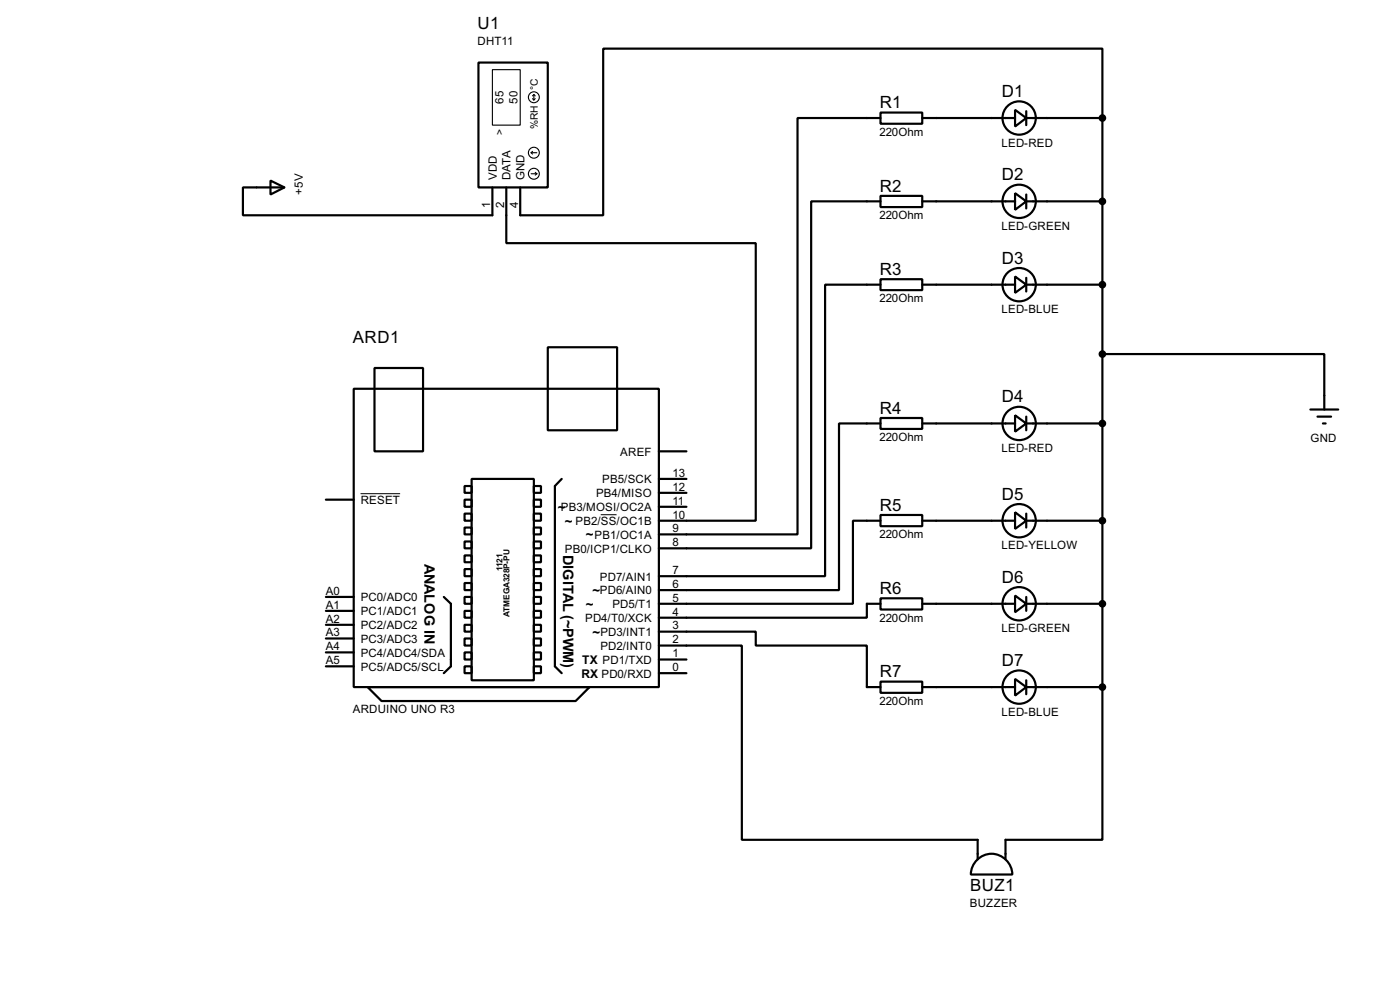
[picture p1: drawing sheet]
<svg xmlns="http://www.w3.org/2000/svg" width="256mm" height="180mm" viewBox="0 0 256 180" stroke-linecap="round" stroke-linejoin="round" font-family="sans-serif">
<g fill="none" stroke="#000" stroke-width=".4">
<path d="M87.7 11.5h12.7v22.8h-12.7zM49.6 33.1l2.5 1.2-2.5 1.3zM52.1 34.3h-7.6v5.1h45.7v-5.1M92.8 34.3v10.2h45.7v50.8h-17.8M161.3 20.6h7.7v2.1h-7.7zM161.3 35.9h7.7v2h-7.7zM161.3 21.6h-15.2v76.2h-25.4M161.3 36.9h-12.7v63.5h-27.9M169 21.6h17M169 36.9h17M186 20.1l2 1.5-2 1.6zM186 35.4l2 1.5-2 1.5z"/>
<path d="M188 21.6h14M188 36.9h14M188 20.4v2.5M188 35.6v2.6M202 21.6v-12.7h-91.5v30.5h-15.2v-5.1M202 21.6v104.2M161.3 51.1h7.7v2h-7.7zM161.3 52.1h-10.1v53.4h-30.5M169 52.1h17M186 50.6l2 1.5-2 1.5zM188 52.1h14M188 50.9v2.5"/>
<path d="M64.8 71.2h55.9v54.6h-55.9zM68.6 67.4h8.9v15.2h-8.9zM100.4 63.6h12.7v15.2h-12.7zM161.3 76.5h7.7v2h-7.7zM161.3 77.5h-7.6v30.5h-33M169 77.5h17M186 76l2 1.5-2 1.5zM188 77.5h14M188 76.3v2.5M202 64.8h40.6v10.2M240.1 75h5.1M241.4 76.3h2.5"/>
<path d="M242.4 77.5h.5M59.7 91.5h5.1M85.1 89h1.3v1.2h-1.3zM85.1 91.5h1.3v1.3h-1.3zM85.1 94h1.3v1.3h-1.3zM85.1 96.6h1.3v1.2h-1.3zM85.1 99.1h1.3v1.3h-1.3zM86.4 87.7h11.4v36.8h-11.4zM97.8 89h1.3v1.2h-1.3zM97.8 91.5h1.3v1.3h-1.3zM97.8 94h1.3v1.3h-1.3zM97.8 96.6h1.3v1.2h-1.3z"/>
<path d="M97.8 99.1h1.3v1.3h-1.3zM102.9 87.7l-1.2 1.3v33l1.2 1.2M120.7 92.8h5.1M120.7 90.2h5.1M120.7 87.7h5.1M120.7 82.6h5.1M161.3 94.3h7.7v2h-7.7zM161.3 95.3h-5v15.2h-35.6M169 95.3h17M186 93.8l2 1.5-2 1.5zM188 95.3h14M188 94v2.6"/>
<path d="M59.7 119.4h5.1M59.7 116.9h5.1M59.7 114.4h5.1M59.7 111.8h5.1M59.7 109.3h5.1M81.3 109.3l1.3 1.2v11.5l-1.3 1.2M85.1 101.7h1.3v1.2h-1.3zM85.1 104.2h1.3v1.3h-1.3zM85.1 106.7h1.3v1.3h-1.3zM85.1 109.3h1.3v1.2h-1.3zM85.1 111.8h1.3v1.3h-1.3zM85.1 114.4h1.3v1.2h-1.3z"/>
<path d="M85.1 116.9h1.3v1.3h-1.3zM85.1 119.4h1.3v1.3h-1.3zM97.8 101.7h1.3v1.2h-1.3zM97.8 104.2h1.3v1.3h-1.3zM97.8 106.7h1.3v1.3h-1.3zM97.8 109.3h1.3v1.2h-1.3zM97.8 111.8h1.3v1.3h-1.3zM97.8 114.4h1.3v1.2h-1.3zM97.8 116.9h1.3v1.3h-1.3zM97.8 119.4h1.3v1.3h-1.3zM120.7 118.2h15.2v35.5h43.2v3.6M120.7 115.6h17.8v2.6h20.3v7.6h2.5"/>
<path d="M161.3 109.5h7.7v2.1h-7.7zM161.3 110.5h-2.5v2.6h-38.1M169 110.5h17M186 109l2 1.5-2 1.6zM188 110.5h14M188 109.3v2.5M59.7 122h5.1M67.4 125.8h40.6l-2.5 2.5h-35.6zM85.1 122h1.3v1.2h-1.3zM97.8 122h1.3v1.2h-1.3zM120.7 123.2h5.1M120.7 120.7h5.1"/>
<path d="M161.3 124.8h7.7v2h-7.7zM169 125.8h17M186 124.3l2 1.5-2 1.5zM188 125.8h14M188 124.5v2.6M202 125.8v27.9h-17.8v3.6M179 157.4a3.8 3.8 0 0 1 4.1-.8 3.8 3.8 0 0 1 2.4 3.5h-7.6a3.8 3.8 0 0 1 1.1-2.7z"/>
<circle cx="186.7" cy="36.9" r="3.1"/>
<circle cx="186.7" cy="21.6" r="3.1"/>
<circle cx="186.7" cy="52.1" r="3.1"/>
<circle cx="186.7" cy="77.5" r="3.1"/>
<circle cx="186.7" cy="95.3" r="3.1"/>
<circle cx="186.7" cy="110.5" r="3.1"/>
<circle cx="186.7" cy="125.8" r="3.1"/>
</g>
<path d="M66.1 90.4h7.2M110.1 94.2h2.9" fill="none" stroke="#000" stroke-width=".18"/>
<g fill="none" stroke="#000" stroke-width=".2">
<path d="M90.2 12.8h5.1v10.1h-5.1zM97.6 18.1l.2 .2M97.8 17.3v1M97.8 17.3l.3 .3M97.8 17.3l-.2 .3M98.1 18.1l-.3 .2M97.3 28l.3 .2M97.3 28h1.1M97.3 31.8h1.1M97.6 27.7l-.3 .3M98.1 31.6l.3 .2M98.4 31.8l-.3 .3"/>
<circle cx="97.8" cy="17.8" r="1"/>
<circle cx="97.8" cy="28" r="1"/>
<circle cx="97.8" cy="31.8" r="1"/>
</g>
<g fill="#000" stroke="#000" stroke-width=".4">
<circle cx="201.9" cy="21.6" r=".5"/>
<circle cx="201.9" cy="36.9" r=".5"/>
<circle cx="201.9" cy="52.1" r=".5"/>
<circle cx="201.9" cy="64.8" r=".5"/>
<circle cx="201.9" cy="77.5" r=".5"/>
<circle cx="201.9" cy="95.3" r=".5"/>
<circle cx="201.9" cy="110.5" r=".5"/>
<circle cx="201.9" cy="125.8" r=".5"/>
</g>
<g font-size="3.5">
<text x="87.5" y="5.3">U1</text>
<text x="183.5" y="17.8">D1</text>
<text x="161.2" y="19.8">R1</text>
<text x="161.2" y="35.1">R2</text>
<text x="183.5" y="33">D2</text>
<text x="161.2" y="50.3">R3</text>
<text x="183.5" y="48.3">D3</text>
<text x="64.7" y="62.8">ARD1</text>
<text x="161.2" y="75.7">R4</text>
<text x="183.5" y="73.7">D4</text>
<text x="161.2" y="93.5">R5</text>
<text x="183.5" y="91.5">D5</text>
<text x="183.5" y="106.7">D6</text>
<text x="161.2" y="108.7">R6</text>
<text x="161.2" y="124">R7</text>
<text x="183.5" y="121.9">D7</text>
<text x="177.7" y="163.2">BUZ1</text>
</g>
<g font-size="3">
<text x="103.2" y="101.5" transform="rotate(90 103.2 101.5)">DIGITAL (~PWM)</text>
<text x="77.8" y="103.2" transform="rotate(90 77.8 103.2)">ANALOG IN</text>
</g>
<g font-size="2.7">
<text x="102.2" y="93.7">~</text>
<text x="103.5" y="96.2">~</text>
<text x="107.3" y="98.7">~</text>
<text x="107.3" y="111.4">~</text>
<text x="108.6" y="108.9">~</text>
<text x="108.6" y="116.5">~</text>
</g>
<g font-size="2.5">
<text x="106.5" y="124">RX PD0/RXD</text>
<text x="106.6" y="121.5">TX PD1/TXD</text>
</g>
<g font-size="2.4">
<text x="87.5" y="8.2">DHT11</text>
<text x="92.3" y="19" transform="rotate(-90 92.3 19)">65</text>
<text x="94.8" y="18.9" transform="rotate(-90 94.8 18.9)">50</text>
<text x="161.1" y="24.9">220Ohm</text>
<text x="183.5" y="26.8">LED-RED</text>
<text x="55.5" y="35.6" transform="rotate(-90 55.5 35.6)">+5V</text>
<text x="91" y="33" transform="rotate(-90 91 33)">VDD</text>
<text x="93.6" y="33" transform="rotate(-90 93.6 33)">DATA</text>
<text x="96.1" y="33" transform="rotate(-90 96.1 33)">GND</text>
<text x="89.8" y="38" transform="rotate(-90 89.8 38)">1</text>
<text x="92.4" y="38" transform="rotate(-90 92.4 38)">2</text>
<text x="94.9" y="38" transform="rotate(-90 94.9 38)">4</text>
<text x="161.1" y="40.1">220Ohm</text>
<text x="183.5" y="42.1">LED-GREEN</text>
<text x="161.1" y="55.3">220Ohm</text>
<text x="183.5" y="57.4">LED-BLUE</text>
<text x="113.6" y="83.4">AREF</text>
<text x="161.1" y="80.7">220Ohm</text>
<text x="183.5" y="82.8">LED-RED</text>
<text x="240.1" y="80.8">GND</text>
<text x="110.3" y="88.5">PB5/SCK</text>
<text x="123.2" y="89.8">12</text>
<text x="123.2" y="87.3">13</text>
<text x="66.1" y="92.3">RESET</text>
<text x="102.7" y="93.6">PB3/MOSI/OC2A</text>
<text x="109.2" y="91">PB4/MISO</text>
<text x="123.2" y="94.9">10</text>
<text x="123.2" y="92.4">11</text>
<text x="103.5" y="101.2">PB0/ICP1/CLKO</text>
<text x="105.4" y="96.1">PB2/SS/OC1B</text>
<text x="108.9" y="98.6">PB1/OC1A</text>
<text x="123.2" y="100">8</text>
<text x="123.2" y="97.4">9</text>
<text x="161.1" y="98.5">220Ohm</text>
<text x="183.5" y="100.6">LED-YELLOW</text>
<text x="109.9" y="106.3">PD7/AIN1</text>
<text x="123.2" y="107.6">6</text>
<text x="123.2" y="105.1">7</text>
<text x="59.7" y="114">A2</text>
<text x="59.7" y="111.4">A1</text>
<text x="59.7" y="108.9">A0</text>
<text x="66.1" y="112.6">PC1/ADC1</text>
<text x="66.1" y="110.1">PC0/ADC0</text>
<text x="107.2" y="113.9">PD4/T0/XCK</text>
<text x="109.9" y="108.8">PD6/AIN0</text>
<text x="112.2" y="111.3">PD5/T1</text>
<text x="123.2" y="112.7">4</text>
<text x="123.2" y="110.1">5</text>
<text x="161.1" y="113.8">220Ohm</text>
<text x="59.7" y="119">A4</text>
<text x="59.7" y="116.5">A3</text>
<text x="66.1" y="117.7">PC3/ADC3</text>
<text x="66.1" y="115.2">PC2/ADC2</text>
<text x="110" y="119">PD2/INT0</text>
<text x="110" y="116.4">PD3/INT1</text>
<text x="123.2" y="117.8">2</text>
<text x="123.2" y="115.2">3</text>
<text x="183.5" y="115.8">LED-GREEN</text>
<text x="59.7" y="121.6">A5</text>
<text x="66.1" y="122.8">PC5/ADC5/SCL</text>
<text x="66.1" y="120.2">PC4/ADC4/SDA</text>
<text x="123.2" y="122.8">0</text>
<text x="123.2" y="120.3">1</text>
<text x="64.6" y="130.5">ARDUINO UNO R3</text>
<text x="161.1" y="129">220Ohm</text>
<text x="183.5" y="131">LED-BLUE</text>
<text x="177.7" y="166.1">BUZZER</text>
</g>
<g font-size="2.1">
<text x="98.6" y="16.5" transform="rotate(-90 98.6 16.5)">°C</text>
<text x="98.6" y="23.7" transform="rotate(-90 98.6 23.7)">%RH</text>
<text x="92.2" y="24.7" transform="rotate(-90 92.2 24.7)">&gt;</text>
</g>
<g font-size="1.7">
<text x="92.1" y="104.4" transform="rotate(-90 92.1 104.4)">1121</text>
<text x="93.4" y="112.9" transform="rotate(-90 93.4 112.9)">ATMEGA328P-PU</text>
</g>
</svg>
